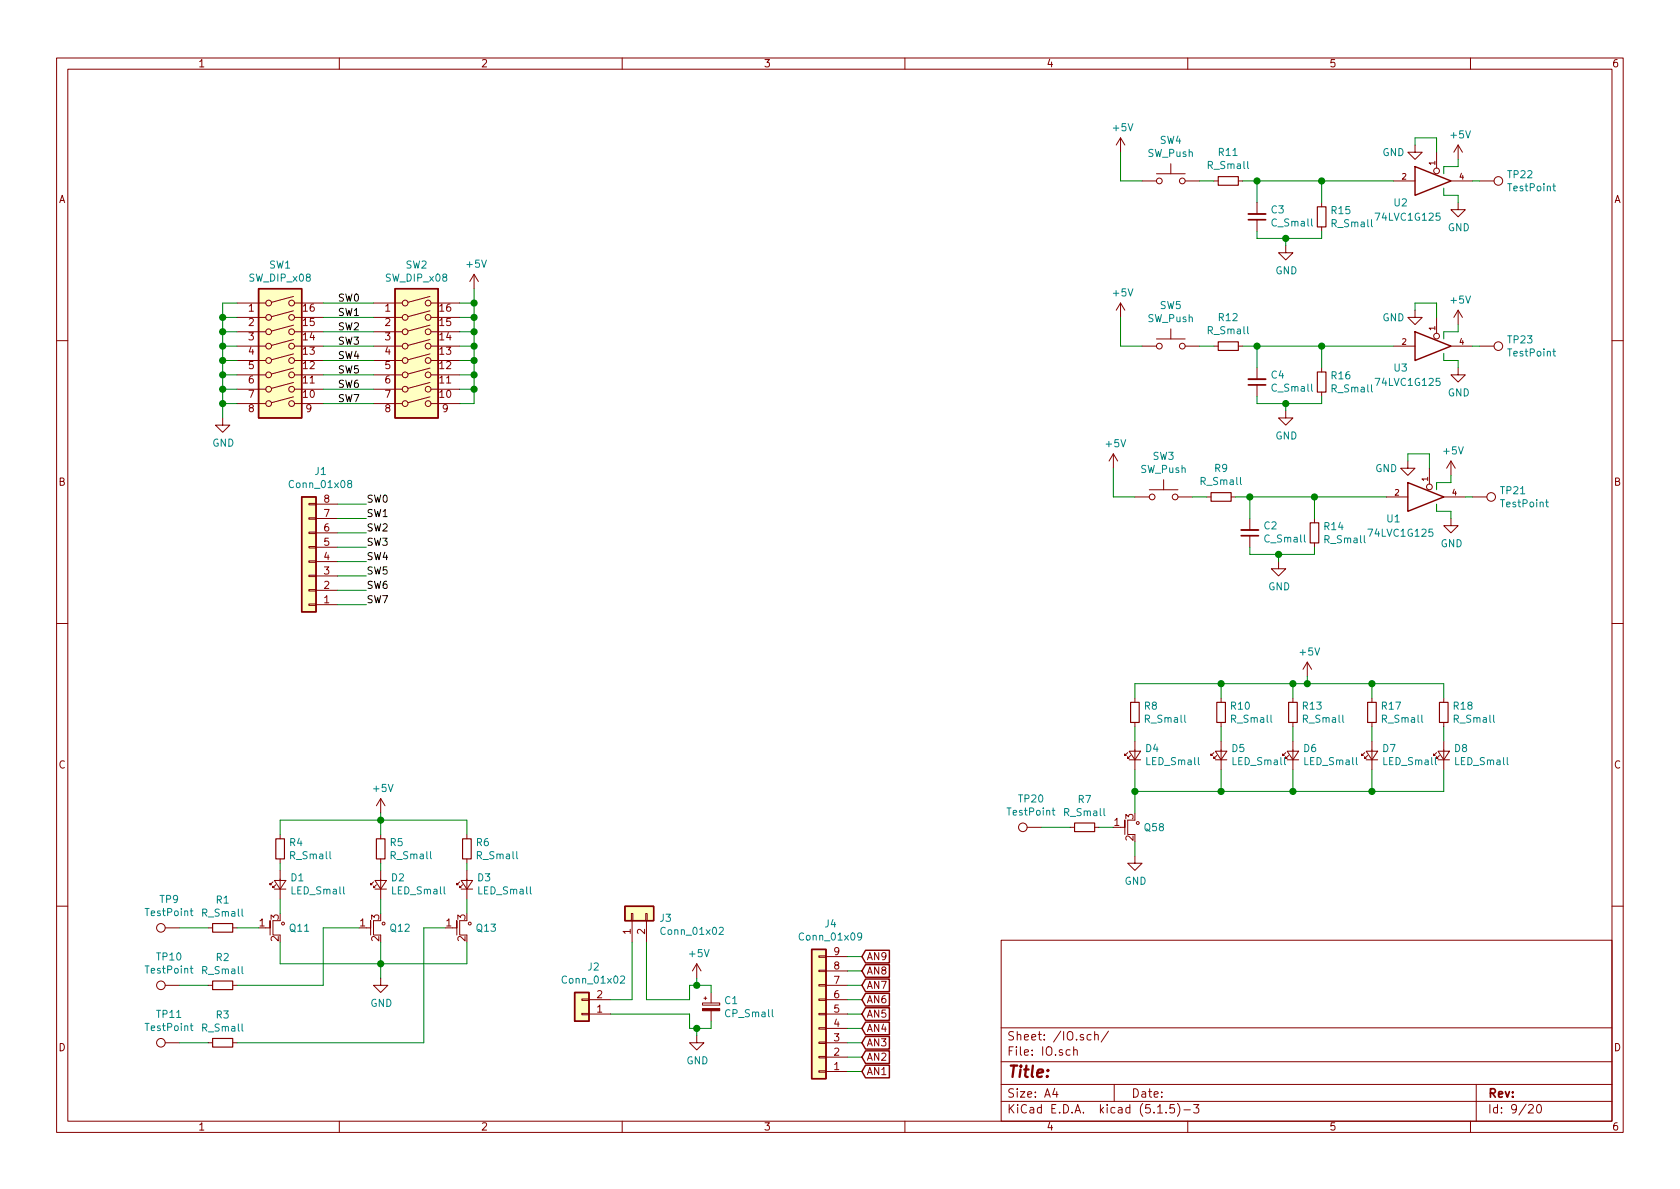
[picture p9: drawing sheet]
EESchema Schematic File Version 4
EELAYER 30 0
EELAYER END
$Descr A4 11693 8268
encoding utf-8
Sheet 9 20
Title ""
Date ""
Rev ""
Comp ""
Comment1 ""
Comment2 ""
Comment3 ""
Comment4 ""
$EndDescr
$Comp
L Connector_Generic:Conn_01x02 J?
U 1 1
P 4050 7050
AR Path="/5EE284B8" Ref="J?"  Part="1" 
AR Path="/5EE11FBA/5EE284B8" Ref="J2"  Part="1" 
F 0 "J2" H 3968 6725 50  0000 C CNN
F 1 "Conn_01x02" H 3968 6816 50  0000 C CNN
F 2 "Connector_PinHeader_2.54mm:PinHeader_1x02_P2.54mm_Vertical" H 4050 7050 50  0001 C CNN
F 3 "~" H 4050 7050 50  0001 C CNN
	1    4050 7050
	-1   0    0    1   
$EndComp
$Comp
L Device:CP_Small C?
U 1 1
P 4950 7000
AR Path="/5EE284BE" Ref="C?"  Part="1" 
AR Path="/5EE11FBA/5EE284BE" Ref="C1"  Part="1" 
F 0 "C1" H 5038 7046 50  0000 L CNN
F 1 "CP_Small" H 5038 6955 50  0000 L CNN
F 2 "Capacitor_SMD:CP_Elec_8x6.5" H 4950 7000 50  0001 C CNN
F 3 "~" H 4950 7000 50  0001 C CNN
	1    4950 7000
	1    0    0    -1  
$EndComp
Wire Wire Line
	4800 6950 4800 6850
Wire Wire Line
	4800 6850 4850 6850
Wire Wire Line
	4950 6850 4950 6900
Wire Wire Line
	4800 7050 4800 7150
Wire Wire Line
	4800 7150 4850 7150
Wire Wire Line
	4950 7150 4950 7100
$Comp
L power:+5V #PWR?
U 1 1
P 4850 6800
AR Path="/5EE284CA" Ref="#PWR?"  Part="1" 
AR Path="/5EE11FBA/5EE284CA" Ref="#PWR0111"  Part="1" 
F 0 "#PWR0111" H 4850 6650 50  0001 C CNN
F 1 "+5V" H 4865 6973 50  0000 C CNN
F 2 "" H 4850 6800 50  0001 C CNN
F 3 "" H 4850 6800 50  0001 C CNN
	1    4850 6800
	1    0    0    -1  
$EndComp
Wire Wire Line
	4850 6800 4850 6850
Connection ~ 4850 6850
Wire Wire Line
	4850 6850 4950 6850
$Comp
L power:GND #PWR?
U 1 1
P 4850 7200
AR Path="/5EE284D3" Ref="#PWR?"  Part="1" 
AR Path="/5EE11FBA/5EE284D3" Ref="#PWR0112"  Part="1" 
F 0 "#PWR0112" H 4850 6950 50  0001 C CNN
F 1 "GND" H 4855 7027 50  0000 C CNN
F 2 "" H 4850 7200 50  0001 C CNN
F 3 "" H 4850 7200 50  0001 C CNN
	1    4850 7200
	1    0    0    -1  
$EndComp
Wire Wire Line
	4850 7200 4850 7150
Connection ~ 4850 7150
Wire Wire Line
	4850 7150 4950 7150
$Comp
L Device:LED_Small D?
U 1 1
P 1950 6150
AR Path="/5EE284E5" Ref="D?"  Part="1" 
AR Path="/5EE11FBA/5EE284E5" Ref="D1"  Part="1" 
F 0 "D1" V 1996 6082 50  0000 R CNN
F 1 "LED_Small" V 1905 6082 50  0000 R CNN
F 2 "LED_SMD:LED_0805_2012Metric" V 1950 6150 50  0001 C CNN
F 3 "~" V 1950 6150 50  0001 C CNN
	1    1950 6150
	0    -1   -1   0   
$EndComp
$Comp
L Device:R_Small R?
U 1 1
P 1950 5900
AR Path="/5EE284EB" Ref="R?"  Part="1" 
AR Path="/5EE11FBA/5EE284EB" Ref="R4"  Part="1" 
F 0 "R4" H 2009 5946 50  0000 L CNN
F 1 "R_Small" H 2009 5855 50  0000 L CNN
F 2 "Resistor_SMD:R_0603_1608Metric" H 1950 5900 50  0001 C CNN
F 3 "~" H 1950 5900 50  0001 C CNN
	1    1950 5900
	1    0    0    -1  
$EndComp
Wire Wire Line
	1950 6000 1950 6050
$Comp
L Device:LED_Small D?
U 1 1
P 2650 6150
AR Path="/5EE284F2" Ref="D?"  Part="1" 
AR Path="/5EE11FBA/5EE284F2" Ref="D2"  Part="1" 
F 0 "D2" V 2696 6082 50  0000 R CNN
F 1 "LED_Small" V 2605 6082 50  0000 R CNN
F 2 "LED_SMD:LED_0805_2012Metric" V 2650 6150 50  0001 C CNN
F 3 "~" V 2650 6150 50  0001 C CNN
	1    2650 6150
	0    -1   -1   0   
$EndComp
$Comp
L Device:R_Small R?
U 1 1
P 2650 5900
AR Path="/5EE284F8" Ref="R?"  Part="1" 
AR Path="/5EE11FBA/5EE284F8" Ref="R5"  Part="1" 
F 0 "R5" H 2709 5946 50  0000 L CNN
F 1 "R_Small" H 2709 5855 50  0000 L CNN
F 2 "Resistor_SMD:R_0603_1608Metric" H 2650 5900 50  0001 C CNN
F 3 "~" H 2650 5900 50  0001 C CNN
	1    2650 5900
	1    0    0    -1  
$EndComp
Wire Wire Line
	2650 6000 2650 6050
$Comp
L Device:LED_Small D?
U 1 1
P 3250 6150
AR Path="/5EE284FF" Ref="D?"  Part="1" 
AR Path="/5EE11FBA/5EE284FF" Ref="D3"  Part="1" 
F 0 "D3" V 3296 6082 50  0000 R CNN
F 1 "LED_Small" V 3205 6082 50  0000 R CNN
F 2 "LED_SMD:LED_0805_2012Metric" V 3250 6150 50  0001 C CNN
F 3 "~" V 3250 6150 50  0001 C CNN
	1    3250 6150
	0    -1   -1   0   
$EndComp
$Comp
L Device:R_Small R?
U 1 1
P 3250 5900
AR Path="/5EE28505" Ref="R?"  Part="1" 
AR Path="/5EE11FBA/5EE28505" Ref="R6"  Part="1" 
F 0 "R6" H 3309 5946 50  0000 L CNN
F 1 "R_Small" H 3309 5855 50  0000 L CNN
F 2 "Resistor_SMD:R_0603_1608Metric" H 3250 5900 50  0001 C CNN
F 3 "~" H 3250 5900 50  0001 C CNN
	1    3250 5900
	1    0    0    -1  
$EndComp
Wire Wire Line
	3250 6000 3250 6050
$Comp
L LogicQ:NM Q?
U 1 1
P 1950 6450
AR Path="/5EE2850C" Ref="Q?"  Part="1" 
AR Path="/5EE11FBA/5EE2850C" Ref="Q11"  Part="1" 
F 0 "Q11" H 2008 6450 50  0000 L CNN
F 1 "NM" H 2050 6350 50  0001 C CNN
F 2 "LogicQ:SOT-23-N" H 1750 6450 50  0001 C CNN
F 3 "" H 1950 6450 50  0001 C CNN
	1    1950 6450
	1    0    0    -1  
$EndComp
Wire Wire Line
	1950 6250 1950 6350
Wire Wire Line
	1950 6550 1950 6700
$Comp
L LogicQ:NM Q?
U 1 1
P 2650 6450
AR Path="/5EE28514" Ref="Q?"  Part="1" 
AR Path="/5EE11FBA/5EE28514" Ref="Q12"  Part="1" 
F 0 "Q12" H 2708 6450 50  0000 L CNN
F 1 "NM" H 2750 6350 50  0001 C CNN
F 2 "LogicQ:SOT-23-N" H 2450 6450 50  0001 C CNN
F 3 "" H 2650 6450 50  0001 C CNN
	1    2650 6450
	1    0    0    -1  
$EndComp
Wire Wire Line
	2650 6350 2650 6250
Wire Wire Line
	2650 6550 2650 6700
$Comp
L LogicQ:NM Q?
U 1 1
P 3250 6450
AR Path="/5EE2851C" Ref="Q?"  Part="1" 
AR Path="/5EE11FBA/5EE2851C" Ref="Q13"  Part="1" 
F 0 "Q13" H 3308 6450 50  0000 L CNN
F 1 "NM" H 3350 6350 50  0001 C CNN
F 2 "LogicQ:SOT-23-N" H 3050 6450 50  0001 C CNN
F 3 "" H 3250 6450 50  0001 C CNN
	1    3250 6450
	1    0    0    -1  
$EndComp
Wire Wire Line
	3250 6350 3250 6250
Wire Wire Line
	3250 6550 3250 6700
Wire Wire Line
	3250 6700 2650 6700
Connection ~ 2650 6700
Wire Wire Line
	2650 6700 1950 6700
Wire Wire Line
	2650 6700 2650 6800
$Comp
L power:GND #PWR?
U 1 1
P 2650 6800
AR Path="/5EE28528" Ref="#PWR?"  Part="1" 
AR Path="/5EE11FBA/5EE28528" Ref="#PWR0117"  Part="1" 
F 0 "#PWR0117" H 2650 6550 50  0001 C CNN
F 1 "GND" H 2655 6627 50  0000 C CNN
F 2 "" H 2650 6800 50  0001 C CNN
F 3 "" H 2650 6800 50  0001 C CNN
	1    2650 6800
	1    0    0    -1  
$EndComp
Wire Wire Line
	1950 5800 1950 5700
Wire Wire Line
	1950 5700 2650 5700
Wire Wire Line
	3250 5700 3250 5800
Wire Wire Line
	2650 5800 2650 5700
Connection ~ 2650 5700
Wire Wire Line
	2650 5700 3250 5700
$Comp
L power:+5V #PWR?
U 1 1
P 2650 5650
AR Path="/5EE28534" Ref="#PWR?"  Part="1" 
AR Path="/5EE11FBA/5EE28534" Ref="#PWR0118"  Part="1" 
F 0 "#PWR0118" H 2650 5500 50  0001 C CNN
F 1 "+5V" H 2665 5823 50  0000 C CNN
F 2 "" H 2650 5650 50  0001 C CNN
F 3 "" H 2650 5650 50  0001 C CNN
	1    2650 5650
	1    0    0    -1  
$EndComp
Wire Wire Line
	2650 5650 2650 5700
$Comp
L Connector:TestPoint TP?
U 1 1
P 1250 6450
AR Path="/5EE2853B" Ref="TP?"  Part="1" 
AR Path="/5EE11FBA/5EE2853B" Ref="TP9"  Part="1" 
F 0 "TP9" V 1445 6522 50  0000 C CNN
F 1 "TestPoint" V 1354 6522 50  0000 C CNN
F 2 "Connector_PinSocket_2.54mm:PinSocket_1x01_P2.54mm_Vertical" H 1450 6450 50  0001 C CNN
F 3 "~" H 1450 6450 50  0001 C CNN
	1    1250 6450
	0    -1   -1   0   
$EndComp
$Comp
L Device:R_Small R?
U 1 1
P 1550 6450
AR Path="/5EE28541" Ref="R?"  Part="1" 
AR Path="/5EE11FBA/5EE28541" Ref="R1"  Part="1" 
F 0 "R1" V 1354 6450 50  0000 C CNN
F 1 "R_Small" V 1445 6450 50  0000 C CNN
F 2 "Resistor_SMD:R_0603_1608Metric" H 1550 6450 50  0001 C CNN
F 3 "~" H 1550 6450 50  0001 C CNN
	1    1550 6450
	0    1    1    0   
$EndComp
Wire Wire Line
	1250 6450 1450 6450
Wire Wire Line
	1650 6450 1800 6450
$Comp
L Device:R_Small R?
U 1 1
P 1550 6850
AR Path="/5EE28549" Ref="R?"  Part="1" 
AR Path="/5EE11FBA/5EE28549" Ref="R2"  Part="1" 
F 0 "R2" V 1354 6850 50  0000 C CNN
F 1 "R_Small" V 1445 6850 50  0000 C CNN
F 2 "Resistor_SMD:R_0603_1608Metric" H 1550 6850 50  0001 C CNN
F 3 "~" H 1550 6850 50  0001 C CNN
	1    1550 6850
	0    1    1    0   
$EndComp
$Comp
L Connector:TestPoint TP?
U 1 1
P 1250 6850
AR Path="/5EE2854F" Ref="TP?"  Part="1" 
AR Path="/5EE11FBA/5EE2854F" Ref="TP10"  Part="1" 
F 0 "TP10" V 1445 6922 50  0000 C CNN
F 1 "TestPoint" V 1354 6922 50  0000 C CNN
F 2 "Connector_PinSocket_2.54mm:PinSocket_1x01_P2.54mm_Vertical" H 1450 6850 50  0001 C CNN
F 3 "~" H 1450 6850 50  0001 C CNN
	1    1250 6850
	0    -1   -1   0   
$EndComp
$Comp
L Connector:TestPoint TP?
U 1 1
P 1250 7250
AR Path="/5EE28555" Ref="TP?"  Part="1" 
AR Path="/5EE11FBA/5EE28555" Ref="TP11"  Part="1" 
F 0 "TP11" V 1445 7322 50  0000 C CNN
F 1 "TestPoint" V 1354 7322 50  0000 C CNN
F 2 "Connector_PinSocket_2.54mm:PinSocket_1x01_P2.54mm_Vertical" H 1450 7250 50  0001 C CNN
F 3 "~" H 1450 7250 50  0001 C CNN
	1    1250 7250
	0    -1   -1   0   
$EndComp
$Comp
L Device:R_Small R?
U 1 1
P 1550 7250
AR Path="/5EE2855B" Ref="R?"  Part="1" 
AR Path="/5EE11FBA/5EE2855B" Ref="R3"  Part="1" 
F 0 "R3" V 1354 7250 50  0000 C CNN
F 1 "R_Small" V 1445 7250 50  0000 C CNN
F 2 "Resistor_SMD:R_0603_1608Metric" H 1550 7250 50  0001 C CNN
F 3 "~" H 1550 7250 50  0001 C CNN
	1    1550 7250
	0    1    1    0   
$EndComp
Wire Wire Line
	1250 7250 1450 7250
Wire Wire Line
	1250 6850 1450 6850
Wire Wire Line
	1650 6850 2250 6850
Wire Wire Line
	2250 6850 2250 6450
Wire Wire Line
	2250 6450 2500 6450
Wire Wire Line
	1650 7250 2950 7250
Wire Wire Line
	2950 7250 2950 6450
Wire Wire Line
	2950 6450 3100 6450
$Comp
L Connector_Generic:Conn_01x09 J?
U 1 1
P 5700 7050
AR Path="/5EE28569" Ref="J?"  Part="1" 
AR Path="/5EE11FBA/5EE28569" Ref="J4"  Part="1" 
F 0 "J4" H 5618 6425 50  0000 C CNN
F 1 "Conn_01x09" H 5618 6516 50  0000 C CNN
F 2 "Connector_PinHeader_2.54mm:PinHeader_1x09_P2.54mm_Vertical" H 5700 7050 50  0001 C CNN
F 3 "~" H 5700 7050 50  0001 C CNN
	1    5700 7050
	-1   0    0    1   
$EndComp
$Comp
L LogicQ:NM Q?
U 1 1
P 7900 5750
AR Path="/5EE28578" Ref="Q?"  Part="1" 
AR Path="/5EE11FBA/5EE28578" Ref="Q58"  Part="1" 
F 0 "Q58" H 7958 5750 50  0000 L CNN
F 1 "NM" H 8000 5650 50  0001 C CNN
F 2 "LogicQ:SOT-23-N" H 7700 5750 50  0001 C CNN
F 3 "" H 7900 5750 50  0001 C CNN
	1    7900 5750
	1    0    0    -1  
$EndComp
$Comp
L Device:R_Small R?
U 1 1
P 7550 5750
AR Path="/5EE2857E" Ref="R?"  Part="1" 
AR Path="/5EE11FBA/5EE2857E" Ref="R7"  Part="1" 
F 0 "R7" V 7354 5750 50  0000 C CNN
F 1 "R_Small" V 7445 5750 50  0000 C CNN
F 2 "Resistor_SMD:R_0603_1608Metric" H 7550 5750 50  0001 C CNN
F 3 "~" H 7550 5750 50  0001 C CNN
	1    7550 5750
	0    1    1    0   
$EndComp
$Comp
L Connector:TestPoint TP?
U 1 1
P 7250 5750
AR Path="/5EE28584" Ref="TP?"  Part="1" 
AR Path="/5EE11FBA/5EE28584" Ref="TP20"  Part="1" 
F 0 "TP20" V 7445 5822 50  0000 C CNN
F 1 "TestPoint" V 7354 5822 50  0000 C CNN
F 2 "Connector_PinSocket_2.54mm:PinSocket_1x01_P2.54mm_Vertical" H 7450 5750 50  0001 C CNN
F 3 "~" H 7450 5750 50  0001 C CNN
	1    7250 5750
	0    -1   -1   0   
$EndComp
$Comp
L Device:LED_Small D?
U 1 1
P 7900 5250
AR Path="/5EE2858A" Ref="D?"  Part="1" 
AR Path="/5EE11FBA/5EE2858A" Ref="D4"  Part="1" 
F 0 "D4" V 7946 5182 50  0000 R CNN
F 1 "LED_Small" V 7855 5182 50  0000 R CNN
F 2 "LED_SMD:LED_0805_2012Metric" V 7900 5250 50  0001 C CNN
F 3 "~" V 7900 5250 50  0001 C CNN
	1    7900 5250
	0    -1   -1   0   
$EndComp
$Comp
L Device:LED_Small D?
U 1 1
P 8500 5250
AR Path="/5EE28590" Ref="D?"  Part="1" 
AR Path="/5EE11FBA/5EE28590" Ref="D5"  Part="1" 
F 0 "D5" V 8546 5182 50  0000 R CNN
F 1 "LED_Small" V 8455 5182 50  0000 R CNN
F 2 "LED_SMD:LED_0805_2012Metric" V 8500 5250 50  0001 C CNN
F 3 "~" V 8500 5250 50  0001 C CNN
	1    8500 5250
	0    -1   -1   0   
$EndComp
$Comp
L Device:LED_Small D?
U 1 1
P 9000 5250
AR Path="/5EE28596" Ref="D?"  Part="1" 
AR Path="/5EE11FBA/5EE28596" Ref="D6"  Part="1" 
F 0 "D6" V 9046 5182 50  0000 R CNN
F 1 "LED_Small" V 8955 5182 50  0000 R CNN
F 2 "LED_SMD:LED_0805_2012Metric" V 9000 5250 50  0001 C CNN
F 3 "~" V 9000 5250 50  0001 C CNN
	1    9000 5250
	0    -1   -1   0   
$EndComp
$Comp
L Device:LED_Small D?
U 1 1
P 9550 5250
AR Path="/5EE2859C" Ref="D?"  Part="1" 
AR Path="/5EE11FBA/5EE2859C" Ref="D7"  Part="1" 
F 0 "D7" V 9596 5182 50  0000 R CNN
F 1 "LED_Small" V 9505 5182 50  0000 R CNN
F 2 "LED_SMD:LED_0805_2012Metric" V 9550 5250 50  0001 C CNN
F 3 "~" V 9550 5250 50  0001 C CNN
	1    9550 5250
	0    -1   -1   0   
$EndComp
$Comp
L Device:LED_Small D?
U 1 1
P 10050 5250
AR Path="/5EE285A2" Ref="D?"  Part="1" 
AR Path="/5EE11FBA/5EE285A2" Ref="D8"  Part="1" 
F 0 "D8" V 10096 5182 50  0000 R CNN
F 1 "LED_Small" V 10005 5182 50  0000 R CNN
F 2 "LED_SMD:LED_0805_2012Metric" V 10050 5250 50  0001 C CNN
F 3 "~" V 10050 5250 50  0001 C CNN
	1    10050 5250
	0    -1   -1   0   
$EndComp
Wire Wire Line
	7900 5850 7900 5950
Wire Wire Line
	7900 5350 7900 5500
Wire Wire Line
	8500 5350 8500 5500
Wire Wire Line
	8500 5500 7900 5500
Connection ~ 7900 5500
Wire Wire Line
	7900 5500 7900 5650
Wire Wire Line
	8500 5500 9000 5500
Wire Wire Line
	9000 5500 9000 5350
Connection ~ 8500 5500
Wire Wire Line
	9000 5500 9550 5500
Wire Wire Line
	9550 5500 9550 5350
Connection ~ 9000 5500
Wire Wire Line
	9550 5500 10050 5500
Wire Wire Line
	10050 5500 10050 5350
Connection ~ 9550 5500
Wire Wire Line
	7750 5750 7650 5750
Wire Wire Line
	7450 5750 7250 5750
$Comp
L power:GND #PWR?
U 1 1
P 7900 5950
AR Path="/5EE285B9" Ref="#PWR?"  Part="1" 
AR Path="/5EE11FBA/5EE285B9" Ref="#PWR0123"  Part="1" 
F 0 "#PWR0123" H 7900 5700 50  0001 C CNN
F 1 "GND" H 7905 5777 50  0000 C CNN
F 2 "" H 7900 5950 50  0001 C CNN
F 3 "" H 7900 5950 50  0001 C CNN
	1    7900 5950
	1    0    0    -1  
$EndComp
$Comp
L Device:R_Small R?
U 1 1
P 7900 4950
AR Path="/5EE285BF" Ref="R?"  Part="1" 
AR Path="/5EE11FBA/5EE285BF" Ref="R8"  Part="1" 
F 0 "R8" H 7959 4996 50  0000 L CNN
F 1 "R_Small" H 7959 4905 50  0000 L CNN
F 2 "Resistor_SMD:R_0603_1608Metric" H 7900 4950 50  0001 C CNN
F 3 "~" H 7900 4950 50  0001 C CNN
	1    7900 4950
	1    0    0    -1  
$EndComp
$Comp
L Device:R_Small R?
U 1 1
P 8500 4950
AR Path="/5EE285C5" Ref="R?"  Part="1" 
AR Path="/5EE11FBA/5EE285C5" Ref="R10"  Part="1" 
F 0 "R10" H 8559 4996 50  0000 L CNN
F 1 "R_Small" H 8559 4905 50  0000 L CNN
F 2 "Resistor_SMD:R_0603_1608Metric" H 8500 4950 50  0001 C CNN
F 3 "~" H 8500 4950 50  0001 C CNN
	1    8500 4950
	1    0    0    -1  
$EndComp
$Comp
L Device:R_Small R?
U 1 1
P 9000 4950
AR Path="/5EE285CB" Ref="R?"  Part="1" 
AR Path="/5EE11FBA/5EE285CB" Ref="R13"  Part="1" 
F 0 "R13" H 9059 4996 50  0000 L CNN
F 1 "R_Small" H 9059 4905 50  0000 L CNN
F 2 "Resistor_SMD:R_0603_1608Metric" H 9000 4950 50  0001 C CNN
F 3 "~" H 9000 4950 50  0001 C CNN
	1    9000 4950
	1    0    0    -1  
$EndComp
$Comp
L Device:R_Small R?
U 1 1
P 9550 4950
AR Path="/5EE285D1" Ref="R?"  Part="1" 
AR Path="/5EE11FBA/5EE285D1" Ref="R17"  Part="1" 
F 0 "R17" H 9609 4996 50  0000 L CNN
F 1 "R_Small" H 9609 4905 50  0000 L CNN
F 2 "Resistor_SMD:R_0603_1608Metric" H 9550 4950 50  0001 C CNN
F 3 "~" H 9550 4950 50  0001 C CNN
	1    9550 4950
	1    0    0    -1  
$EndComp
$Comp
L Device:R_Small R?
U 1 1
P 10050 4950
AR Path="/5EE285D7" Ref="R?"  Part="1" 
AR Path="/5EE11FBA/5EE285D7" Ref="R18"  Part="1" 
F 0 "R18" H 10109 4996 50  0000 L CNN
F 1 "R_Small" H 10109 4905 50  0000 L CNN
F 2 "Resistor_SMD:R_0603_1608Metric" H 10050 4950 50  0001 C CNN
F 3 "~" H 10050 4950 50  0001 C CNN
	1    10050 4950
	1    0    0    -1  
$EndComp
Wire Wire Line
	10050 5050 10050 5150
Wire Wire Line
	9550 5050 9550 5150
Wire Wire Line
	9000 5050 9000 5150
Wire Wire Line
	8500 5050 8500 5150
Wire Wire Line
	7900 5050 7900 5150
Wire Wire Line
	7900 4850 7900 4750
Wire Wire Line
	10050 4750 10050 4850
Wire Wire Line
	9550 4850 9550 4750
Connection ~ 9550 4750
Wire Wire Line
	9550 4750 10050 4750
Wire Wire Line
	9000 4750 9000 4850
Connection ~ 9000 4750
Wire Wire Line
	9000 4750 9100 4750
Wire Wire Line
	8500 4850 8500 4750
Wire Wire Line
	7900 4750 8500 4750
Connection ~ 8500 4750
Wire Wire Line
	8500 4750 9000 4750
$Comp
L power:+5V #PWR?
U 1 1
P 9100 4700
AR Path="/5EE285EE" Ref="#PWR?"  Part="1" 
AR Path="/5EE11FBA/5EE285EE" Ref="#PWR0124"  Part="1" 
F 0 "#PWR0124" H 9100 4550 50  0001 C CNN
F 1 "+5V" H 9115 4873 50  0000 C CNN
F 2 "" H 9100 4700 50  0001 C CNN
F 3 "" H 9100 4700 50  0001 C CNN
	1    9100 4700
	1    0    0    -1  
$EndComp
Wire Wire Line
	9100 4700 9100 4750
Connection ~ 9100 4750
Wire Wire Line
	9100 4750 9550 4750
$Comp
L Connector_Generic:Conn_01x02 J?
U 1 1
P 4400 6350
AR Path="/5EE285F7" Ref="J?"  Part="1" 
AR Path="/5EE11FBA/5EE285F7" Ref="J3"  Part="1" 
F 0 "J3" V 4364 6162 50  0000 R CNN
F 1 "Conn_01x02" V 4273 6162 50  0000 R CNN
F 2 "Connector_PinHeader_2.54mm:PinHeader_1x02_P2.54mm_Vertical" H 4400 6350 50  0001 C CNN
F 3 "~" H 4400 6350 50  0001 C CNN
	1    4400 6350
	0    -1   -1   0   
$EndComp
Wire Wire Line
	4500 6550 4500 6950
Wire Wire Line
	4500 6950 4800 6950
Wire Wire Line
	4250 7050 4800 7050
Wire Wire Line
	4250 6950 4400 6950
Wire Wire Line
	4400 6950 4400 6550
Wire Wire Line
	10050 2350 10050 2300
Wire Wire Line
	10050 2300 10150 2300
Wire Wire Line
	10150 2300 10150 2250
$Comp
L power:+5V #PWR?
U 1 1
P 10150 2250
AR Path="/5EE78A17" Ref="#PWR?"  Part="1" 
AR Path="/5EE11FBA/5EE78A17" Ref="#PWR0130"  Part="1" 
F 0 "#PWR0130" H 10150 2100 50  0001 C CNN
F 1 "+5V" H 10165 2423 50  0000 C CNN
F 2 "" H 10150 2250 50  0001 C CNN
F 3 "" H 10150 2250 50  0001 C CNN
	1    10150 2250
	1    0    0    -1  
$EndComp
Wire Wire Line
	10050 2450 10050 2500
Wire Wire Line
	10050 2500 10150 2500
Wire Wire Line
	10150 2500 10150 2550
$Comp
L power:GND #PWR?
U 1 1
P 10150 2550
AR Path="/5EE78A20" Ref="#PWR?"  Part="1" 
AR Path="/5EE11FBA/5EE78A20" Ref="#PWR0131"  Part="1" 
F 0 "#PWR0131" H 10150 2300 50  0001 C CNN
F 1 "GND" H 10155 2377 50  0000 C CNN
F 2 "" H 10150 2550 50  0001 C CNN
F 3 "" H 10150 2550 50  0001 C CNN
	1    10150 2550
	1    0    0    -1  
$EndComp
$Comp
L 74xGxx:74LVC1G125 U?
U 1 1
P 10000 2400
AR Path="/5EE78A26" Ref="U?"  Part="1" 
AR Path="/5EE11FBA/5EE78A26" Ref="U3"  Part="1" 
F 0 "U3" H 9750 2250 50  0000 C CNN
F 1 "74LVC1G125" H 9800 2150 50  0000 C CNN
F 2 "Package_SO:TSOP-5_1.65x3.05mm_P0.95mm" H 10000 2400 50  0001 C CNN
F 3 "http://www.ti.com/lit/sg/scyt129e/scyt129e.pdf" H 10000 2400 50  0001 C CNN
	1    10000 2400
	1    0    0    -1  
$EndComp
Wire Wire Line
	10000 2200 10000 2100
Wire Wire Line
	10000 2100 9850 2100
Wire Wire Line
	9850 2100 9850 2150
$Comp
L power:GND #PWR?
U 1 1
P 9850 2150
AR Path="/5EE78A2F" Ref="#PWR?"  Part="1" 
AR Path="/5EE11FBA/5EE78A2F" Ref="#PWR0132"  Part="1" 
F 0 "#PWR0132" H 9850 1900 50  0001 C CNN
F 1 "GND" H 9700 2100 50  0000 C CNN
F 2 "" H 9850 2150 50  0001 C CNN
F 3 "" H 9850 2150 50  0001 C CNN
	1    9850 2150
	1    0    0    -1  
$EndComp
$Comp
L Switch:SW_Push SW?
U 1 1
P 8150 2400
AR Path="/5EE78A35" Ref="SW?"  Part="1" 
AR Path="/5EE11FBA/5EE78A35" Ref="SW5"  Part="1" 
F 0 "SW5" H 8150 2685 50  0000 C CNN
F 1 "SW_Push" H 8150 2594 50  0000 C CNN
F 2 "Button_Switch_THT:SW_PUSH_6mm" H 8150 2600 50  0001 C CNN
F 3 "~" H 8150 2600 50  0001 C CNN
	1    8150 2400
	1    0    0    -1  
$EndComp
$Comp
L power:+5V #PWR?
U 1 1
P 7800 2200
AR Path="/5EE78A3B" Ref="#PWR?"  Part="1" 
AR Path="/5EE11FBA/5EE78A3B" Ref="#PWR0133"  Part="1" 
F 0 "#PWR0133" H 7800 2050 50  0001 C CNN
F 1 "+5V" H 7815 2373 50  0000 C CNN
F 2 "" H 7800 2200 50  0001 C CNN
F 3 "" H 7800 2200 50  0001 C CNN
	1    7800 2200
	1    0    0    -1  
$EndComp
Wire Wire Line
	7800 2200 7800 2400
Wire Wire Line
	7800 2400 7950 2400
$Comp
L Device:R_Small R?
U 1 1
P 8550 2400
AR Path="/5EE78A43" Ref="R?"  Part="1" 
AR Path="/5EE11FBA/5EE78A43" Ref="R12"  Part="1" 
F 0 "R12" V 8746 2400 50  0000 C CNN
F 1 "R_Small" V 8655 2400 50  0000 C CNN
F 2 "Resistor_SMD:R_0603_1608Metric" H 8550 2400 50  0001 C CNN
F 3 "~" H 8550 2400 50  0001 C CNN
	1    8550 2400
	0    -1   -1   0   
$EndComp
Wire Wire Line
	8450 2400 8350 2400
Wire Wire Line
	8650 2400 8750 2400
Wire Wire Line
	8750 2400 8750 2550
$Comp
L Device:C_Small C?
U 1 1
P 8750 2650
AR Path="/5EE78A4C" Ref="C?"  Part="1" 
AR Path="/5EE11FBA/5EE78A4C" Ref="C4"  Part="1" 
F 0 "C4" H 8658 2604 50  0000 R CNN
F 1 "C_Small" H 8658 2695 50  0000 R CNN
F 2 "Capacitor_SMD:C_0603_1608Metric" H 8750 2650 50  0001 C CNN
F 3 "~" H 8750 2650 50  0001 C CNN
	1    8750 2650
	-1   0    0    1   
$EndComp
$Comp
L Device:R_Small R?
U 1 1
P 9200 2650
AR Path="/5EE78A52" Ref="R?"  Part="1" 
AR Path="/5EE11FBA/5EE78A52" Ref="R16"  Part="1" 
F 0 "R16" H 9259 2696 50  0000 L CNN
F 1 "R_Small" H 9259 2605 50  0000 L CNN
F 2 "Resistor_SMD:R_0603_1608Metric" H 9200 2650 50  0001 C CNN
F 3 "~" H 9200 2650 50  0001 C CNN
	1    9200 2650
	1    0    0    -1  
$EndComp
Wire Wire Line
	9200 2550 9200 2400
Wire Wire Line
	9200 2400 8750 2400
Connection ~ 8750 2400
Wire Wire Line
	8750 2750 8750 2800
Wire Wire Line
	8750 2800 8950 2800
Wire Wire Line
	9200 2800 9200 2750
$Comp
L power:GND #PWR?
U 1 1
P 8950 2850
AR Path="/5EE78A5E" Ref="#PWR?"  Part="1" 
AR Path="/5EE11FBA/5EE78A5E" Ref="#PWR0134"  Part="1" 
F 0 "#PWR0134" H 8950 2600 50  0001 C CNN
F 1 "GND" H 8955 2677 50  0000 C CNN
F 2 "" H 8950 2850 50  0001 C CNN
F 3 "" H 8950 2850 50  0001 C CNN
	1    8950 2850
	1    0    0    -1  
$EndComp
Wire Wire Line
	8950 2850 8950 2800
Connection ~ 8950 2800
Wire Wire Line
	8950 2800 9200 2800
Wire Wire Line
	9700 2400 9200 2400
Connection ~ 9200 2400
$Comp
L Connector:TestPoint TP?
U 1 1
P 10300 2400
AR Path="/5EE78A69" Ref="TP?"  Part="1" 
AR Path="/5EE11FBA/5EE78A69" Ref="TP23"  Part="1" 
F 0 "TP23" V 10254 2588 50  0000 L CNN
F 1 "TestPoint" V 10345 2588 50  0000 L CNN
F 2 "Connector_PinSocket_2.54mm:PinSocket_1x01_P2.54mm_Vertical" H 10500 2400 50  0001 C CNN
F 3 "~" H 10500 2400 50  0001 C CNN
	1    10300 2400
	0    1    1    0   
$EndComp
Wire Wire Line
	10300 2400 10250 2400
Wire Wire Line
	10000 3400 10000 3350
Wire Wire Line
	10000 3350 10100 3350
Wire Wire Line
	10100 3350 10100 3300
$Comp
L power:+5V #PWR?
U 1 1
P 10100 3300
AR Path="/5EE7F139" Ref="#PWR?"  Part="1" 
AR Path="/5EE11FBA/5EE7F139" Ref="#PWR0135"  Part="1" 
F 0 "#PWR0135" H 10100 3150 50  0001 C CNN
F 1 "+5V" H 10115 3473 50  0000 C CNN
F 2 "" H 10100 3300 50  0001 C CNN
F 3 "" H 10100 3300 50  0001 C CNN
	1    10100 3300
	1    0    0    -1  
$EndComp
Wire Wire Line
	10000 3500 10000 3550
Wire Wire Line
	10000 3550 10100 3550
Wire Wire Line
	10100 3550 10100 3600
$Comp
L power:GND #PWR?
U 1 1
P 10100 3600
AR Path="/5EE7F142" Ref="#PWR?"  Part="1" 
AR Path="/5EE11FBA/5EE7F142" Ref="#PWR0136"  Part="1" 
F 0 "#PWR0136" H 10100 3350 50  0001 C CNN
F 1 "GND" H 10105 3427 50  0000 C CNN
F 2 "" H 10100 3600 50  0001 C CNN
F 3 "" H 10100 3600 50  0001 C CNN
	1    10100 3600
	1    0    0    -1  
$EndComp
$Comp
L 74xGxx:74LVC1G125 U?
U 1 1
P 9950 3450
AR Path="/5EE7F148" Ref="U?"  Part="1" 
AR Path="/5EE11FBA/5EE7F148" Ref="U1"  Part="1" 
F 0 "U1" H 9700 3300 50  0000 C CNN
F 1 "74LVC1G125" H 9750 3200 50  0000 C CNN
F 2 "Package_SO:TSOP-5_1.65x3.05mm_P0.95mm" H 9950 3450 50  0001 C CNN
F 3 "http://www.ti.com/lit/sg/scyt129e/scyt129e.pdf" H 9950 3450 50  0001 C CNN
	1    9950 3450
	1    0    0    -1  
$EndComp
Wire Wire Line
	9950 3250 9950 3150
Wire Wire Line
	9950 3150 9800 3150
Wire Wire Line
	9800 3150 9800 3200
$Comp
L power:GND #PWR?
U 1 1
P 9800 3200
AR Path="/5EE7F151" Ref="#PWR?"  Part="1" 
AR Path="/5EE11FBA/5EE7F151" Ref="#PWR0137"  Part="1" 
F 0 "#PWR0137" H 9800 2950 50  0001 C CNN
F 1 "GND" H 9650 3150 50  0000 C CNN
F 2 "" H 9800 3200 50  0001 C CNN
F 3 "" H 9800 3200 50  0001 C CNN
	1    9800 3200
	1    0    0    -1  
$EndComp
$Comp
L Switch:SW_Push SW?
U 1 1
P 8100 3450
AR Path="/5EE7F157" Ref="SW?"  Part="1" 
AR Path="/5EE11FBA/5EE7F157" Ref="SW3"  Part="1" 
F 0 "SW3" H 8100 3735 50  0000 C CNN
F 1 "SW_Push" H 8100 3644 50  0000 C CNN
F 2 "Button_Switch_THT:SW_PUSH_6mm" H 8100 3650 50  0001 C CNN
F 3 "~" H 8100 3650 50  0001 C CNN
	1    8100 3450
	1    0    0    -1  
$EndComp
$Comp
L power:+5V #PWR?
U 1 1
P 7750 3250
AR Path="/5EE7F15D" Ref="#PWR?"  Part="1" 
AR Path="/5EE11FBA/5EE7F15D" Ref="#PWR0138"  Part="1" 
F 0 "#PWR0138" H 7750 3100 50  0001 C CNN
F 1 "+5V" H 7765 3423 50  0000 C CNN
F 2 "" H 7750 3250 50  0001 C CNN
F 3 "" H 7750 3250 50  0001 C CNN
	1    7750 3250
	1    0    0    -1  
$EndComp
Wire Wire Line
	7750 3250 7750 3450
Wire Wire Line
	7750 3450 7900 3450
$Comp
L Device:R_Small R?
U 1 1
P 8500 3450
AR Path="/5EE7F165" Ref="R?"  Part="1" 
AR Path="/5EE11FBA/5EE7F165" Ref="R9"  Part="1" 
F 0 "R9" V 8696 3450 50  0000 C CNN
F 1 "R_Small" V 8605 3450 50  0000 C CNN
F 2 "Resistor_SMD:R_0603_1608Metric" H 8500 3450 50  0001 C CNN
F 3 "~" H 8500 3450 50  0001 C CNN
	1    8500 3450
	0    -1   -1   0   
$EndComp
Wire Wire Line
	8400 3450 8300 3450
Wire Wire Line
	8600 3450 8700 3450
Wire Wire Line
	8700 3450 8700 3600
$Comp
L Device:C_Small C?
U 1 1
P 8700 3700
AR Path="/5EE7F16E" Ref="C?"  Part="1" 
AR Path="/5EE11FBA/5EE7F16E" Ref="C2"  Part="1" 
F 0 "C2" H 8608 3654 50  0000 R CNN
F 1 "C_Small" H 8608 3745 50  0000 R CNN
F 2 "Capacitor_SMD:C_0603_1608Metric" H 8700 3700 50  0001 C CNN
F 3 "~" H 8700 3700 50  0001 C CNN
	1    8700 3700
	-1   0    0    1   
$EndComp
$Comp
L Device:R_Small R?
U 1 1
P 9150 3700
AR Path="/5EE7F174" Ref="R?"  Part="1" 
AR Path="/5EE11FBA/5EE7F174" Ref="R14"  Part="1" 
F 0 "R14" H 9209 3746 50  0000 L CNN
F 1 "R_Small" H 9209 3655 50  0000 L CNN
F 2 "Resistor_SMD:R_0603_1608Metric" H 9150 3700 50  0001 C CNN
F 3 "~" H 9150 3700 50  0001 C CNN
	1    9150 3700
	1    0    0    -1  
$EndComp
Wire Wire Line
	9150 3600 9150 3450
Wire Wire Line
	9150 3450 8700 3450
Connection ~ 8700 3450
Wire Wire Line
	8700 3800 8700 3850
Wire Wire Line
	8700 3850 8900 3850
Wire Wire Line
	9150 3850 9150 3800
$Comp
L power:GND #PWR?
U 1 1
P 8900 3900
AR Path="/5EE7F180" Ref="#PWR?"  Part="1" 
AR Path="/5EE11FBA/5EE7F180" Ref="#PWR0139"  Part="1" 
F 0 "#PWR0139" H 8900 3650 50  0001 C CNN
F 1 "GND" H 8905 3727 50  0000 C CNN
F 2 "" H 8900 3900 50  0001 C CNN
F 3 "" H 8900 3900 50  0001 C CNN
	1    8900 3900
	1    0    0    -1  
$EndComp
Wire Wire Line
	8900 3900 8900 3850
Connection ~ 8900 3850
Wire Wire Line
	8900 3850 9150 3850
Wire Wire Line
	9650 3450 9150 3450
Connection ~ 9150 3450
$Comp
L Connector:TestPoint TP?
U 1 1
P 10250 3450
AR Path="/5EE7F18B" Ref="TP?"  Part="1" 
AR Path="/5EE11FBA/5EE7F18B" Ref="TP21"  Part="1" 
F 0 "TP21" V 10204 3638 50  0000 L CNN
F 1 "TestPoint" V 10295 3638 50  0000 L CNN
F 2 "Connector_PinSocket_2.54mm:PinSocket_1x01_P2.54mm_Vertical" H 10450 3450 50  0001 C CNN
F 3 "~" H 10450 3450 50  0001 C CNN
	1    10250 3450
	0    1    1    0   
$EndComp
Wire Wire Line
	10250 3450 10200 3450
$Comp
L Switch:SW_DIP_x08 SW1
U 1 1
P 1950 2500
F 0 "SW1" H 1950 3167 50  0000 C CNN
F 1 "SW_DIP_x08" H 1950 3076 50  0000 C CNN
F 2 "Package_DIP:DIP-16_W7.62mm" H 1950 2500 50  0001 C CNN
F 3 "~" H 1950 2500 50  0001 C CNN
	1    1950 2500
	1    0    0    -1  
$EndComp
$Comp
L Switch:SW_DIP_x08 SW2
U 1 1
P 2900 2500
F 0 "SW2" H 2900 3167 50  0000 C CNN
F 1 "SW_DIP_x08" H 2900 3076 50  0000 C CNN
F 2 "Package_DIP:DIP-16_W7.62mm" H 2900 2500 50  0001 C CNN
F 3 "~" H 2900 2500 50  0001 C CNN
	1    2900 2500
	1    0    0    -1  
$EndComp
Wire Wire Line
	2600 2100 2250 2100
Wire Wire Line
	2250 2200 2600 2200
Wire Wire Line
	2600 2300 2250 2300
Wire Wire Line
	2250 2400 2600 2400
Wire Wire Line
	2250 2500 2600 2500
Wire Wire Line
	2250 2600 2600 2600
Wire Wire Line
	2600 2700 2250 2700
Wire Wire Line
	2250 2800 2600 2800
Wire Wire Line
	3200 2100 3300 2100
Wire Wire Line
	3300 2100 3300 2200
Wire Wire Line
	3300 2800 3200 2800
Wire Wire Line
	3200 2200 3300 2200
Connection ~ 3300 2200
Wire Wire Line
	3300 2200 3300 2300
Wire Wire Line
	3200 2300 3300 2300
Connection ~ 3300 2300
Wire Wire Line
	3300 2300 3300 2400
Wire Wire Line
	3200 2400 3300 2400
Connection ~ 3300 2400
Wire Wire Line
	3300 2400 3300 2500
Wire Wire Line
	3200 2500 3300 2500
Connection ~ 3300 2500
Wire Wire Line
	3300 2500 3300 2600
Wire Wire Line
	3200 2600 3300 2600
Connection ~ 3300 2600
Wire Wire Line
	3300 2600 3300 2700
Wire Wire Line
	3200 2700 3300 2700
Connection ~ 3300 2700
Wire Wire Line
	3300 2700 3300 2800
Wire Wire Line
	1650 2100 1550 2100
Wire Wire Line
	1550 2100 1550 2200
Wire Wire Line
	1550 2800 1650 2800
Wire Wire Line
	1650 2200 1550 2200
Connection ~ 1550 2200
Wire Wire Line
	1550 2200 1550 2300
Wire Wire Line
	1650 2300 1550 2300
Connection ~ 1550 2300
Wire Wire Line
	1550 2300 1550 2400
Wire Wire Line
	1650 2400 1550 2400
Connection ~ 1550 2400
Wire Wire Line
	1550 2400 1550 2500
Wire Wire Line
	1650 2500 1550 2500
Connection ~ 1550 2500
Wire Wire Line
	1550 2500 1550 2600
Wire Wire Line
	1650 2600 1550 2600
Connection ~ 1550 2600
Wire Wire Line
	1550 2600 1550 2700
Wire Wire Line
	1650 2700 1550 2700
Connection ~ 1550 2700
Wire Wire Line
	1550 2700 1550 2800
$Comp
L power:GND #PWR0140
U 1 1
P 1550 2900
F 0 "#PWR0140" H 1550 2650 50  0001 C CNN
F 1 "GND" H 1555 2727 50  0000 C CNN
F 2 "" H 1550 2900 50  0001 C CNN
F 3 "" H 1550 2900 50  0001 C CNN
	1    1550 2900
	1    0    0    -1  
$EndComp
Wire Wire Line
	1550 2900 1550 2800
Connection ~ 1550 2800
$Comp
L power:+5V #PWR0141
U 1 1
P 3300 2000
F 0 "#PWR0141" H 3300 1850 50  0001 C CNN
F 1 "+5V" H 3315 2173 50  0000 C CNN
F 2 "" H 3300 2000 50  0001 C CNN
F 3 "" H 3300 2000 50  0001 C CNN
	1    3300 2000
	1    0    0    -1  
$EndComp
Wire Wire Line
	3300 2000 3300 2100
Connection ~ 3300 2100
Text Label 2350 2100 0    50   ~ 0
SW0
Text Label 2350 2200 0    50   ~ 0
SW1
Text Label 2350 2300 0    50   ~ 0
SW2
Text Label 2350 2400 0    50   ~ 0
SW3
Text Label 2350 2500 0    50   ~ 0
SW4
Text Label 2350 2600 0    50   ~ 0
SW5
Text Label 2350 2700 0    50   ~ 0
SW6
Text Label 2350 2800 0    50   ~ 0
SW7
Text Label 2550 3500 0    50   ~ 0
SW0
Text Label 2550 3600 0    50   ~ 0
SW1
Text Label 2550 3700 0    50   ~ 0
SW2
Text Label 2550 3800 0    50   ~ 0
SW3
Text Label 2550 3900 0    50   ~ 0
SW4
Text Label 2550 4000 0    50   ~ 0
SW5
Text Label 2550 4100 0    50   ~ 0
SW6
Text Label 2550 4200 0    50   ~ 0
SW7
$Comp
L Connector_Generic:Conn_01x08 J1
U 1 1
P 2150 3900
F 0 "J1" H 2068 3275 50  0000 C CNN
F 1 "Conn_01x08" H 2068 3366 50  0000 C CNN
F 2 "Connector_PinHeader_2.54mm:PinHeader_1x08_P2.54mm_Vertical" H 2150 3900 50  0001 C CNN
F 3 "~" H 2150 3900 50  0001 C CNN
	1    2150 3900
	-1   0    0    1   
$EndComp
Wire Wire Line
	2350 3500 2550 3500
Wire Wire Line
	2350 3600 2550 3600
Wire Wire Line
	2350 3700 2550 3700
Wire Wire Line
	2350 3800 2550 3800
Wire Wire Line
	2350 3900 2550 3900
Wire Wire Line
	2350 4000 2550 4000
Wire Wire Line
	2350 4100 2550 4100
Wire Wire Line
	2350 4200 2550 4200
Text GLabel 6000 7450 2    50   Input ~ 0
AN1
Text GLabel 6000 7350 2    50   Input ~ 0
AN2
Text GLabel 6000 7250 2    50   Input ~ 0
AN3
Text GLabel 6000 7150 2    50   Input ~ 0
AN4
Text GLabel 6000 7050 2    50   Input ~ 0
AN5
Text GLabel 6000 6950 2    50   Input ~ 0
AN6
Text GLabel 6000 6850 2    50   Input ~ 0
AN7
Text GLabel 6000 6750 2    50   Input ~ 0
AN8
Text GLabel 6000 6650 2    50   Input ~ 0
AN9
Wire Wire Line
	6000 6650 5900 6650
Wire Wire Line
	6000 6750 5900 6750
Wire Wire Line
	6000 6850 5900 6850
Wire Wire Line
	6000 6950 5900 6950
Wire Wire Line
	6000 7050 5900 7050
Wire Wire Line
	6000 7150 5900 7150
Wire Wire Line
	6000 7250 5900 7250
Wire Wire Line
	6000 7350 5900 7350
Wire Wire Line
	6000 7450 5900 7450
Wire Wire Line
	10300 1250 10250 1250
$Comp
L Connector:TestPoint TP?
U 1 1
P 10300 1250
AR Path="/5EE73F58" Ref="TP?"  Part="1" 
AR Path="/5EE11FBA/5EE73F58" Ref="TP22"  Part="1" 
F 0 "TP22" V 10254 1438 50  0000 L CNN
F 1 "TestPoint" V 10345 1438 50  0000 L CNN
F 2 "Connector_PinSocket_2.54mm:PinSocket_1x01_P2.54mm_Vertical" H 10500 1250 50  0001 C CNN
F 3 "~" H 10500 1250 50  0001 C CNN
	1    10300 1250
	0    1    1    0   
$EndComp
Connection ~ 9200 1250
Wire Wire Line
	9700 1250 9200 1250
Wire Wire Line
	8950 1650 9200 1650
Connection ~ 8950 1650
Wire Wire Line
	8950 1700 8950 1650
$Comp
L power:GND #PWR?
U 1 1
P 8950 1700
AR Path="/5EE73F4D" Ref="#PWR?"  Part="1" 
AR Path="/5EE11FBA/5EE73F4D" Ref="#PWR0129"  Part="1" 
F 0 "#PWR0129" H 8950 1450 50  0001 C CNN
F 1 "GND" H 8955 1527 50  0000 C CNN
F 2 "" H 8950 1700 50  0001 C CNN
F 3 "" H 8950 1700 50  0001 C CNN
	1    8950 1700
	1    0    0    -1  
$EndComp
Wire Wire Line
	9200 1650 9200 1600
Wire Wire Line
	8750 1650 8950 1650
Wire Wire Line
	8750 1600 8750 1650
Connection ~ 8750 1250
Wire Wire Line
	9200 1250 8750 1250
Wire Wire Line
	9200 1400 9200 1250
$Comp
L Device:R_Small R?
U 1 1
P 9200 1500
AR Path="/5EE73F41" Ref="R?"  Part="1" 
AR Path="/5EE11FBA/5EE73F41" Ref="R15"  Part="1" 
F 0 "R15" H 9259 1546 50  0000 L CNN
F 1 "R_Small" H 9259 1455 50  0000 L CNN
F 2 "Resistor_SMD:R_0603_1608Metric" H 9200 1500 50  0001 C CNN
F 3 "~" H 9200 1500 50  0001 C CNN
	1    9200 1500
	1    0    0    -1  
$EndComp
$Comp
L Device:C_Small C?
U 1 1
P 8750 1500
AR Path="/5EE73F3B" Ref="C?"  Part="1" 
AR Path="/5EE11FBA/5EE73F3B" Ref="C3"  Part="1" 
F 0 "C3" H 8658 1454 50  0000 R CNN
F 1 "C_Small" H 8658 1545 50  0000 R CNN
F 2 "Capacitor_SMD:C_0603_1608Metric" H 8750 1500 50  0001 C CNN
F 3 "~" H 8750 1500 50  0001 C CNN
	1    8750 1500
	-1   0    0    1   
$EndComp
Wire Wire Line
	8750 1250 8750 1400
Wire Wire Line
	8650 1250 8750 1250
Wire Wire Line
	8450 1250 8350 1250
$Comp
L Device:R_Small R?
U 1 1
P 8550 1250
AR Path="/5EE73F32" Ref="R?"  Part="1" 
AR Path="/5EE11FBA/5EE73F32" Ref="R11"  Part="1" 
F 0 "R11" V 8746 1250 50  0000 C CNN
F 1 "R_Small" V 8655 1250 50  0000 C CNN
F 2 "Resistor_SMD:R_0603_1608Metric" H 8550 1250 50  0001 C CNN
F 3 "~" H 8550 1250 50  0001 C CNN
	1    8550 1250
	0    -1   -1   0   
$EndComp
Wire Wire Line
	7800 1250 7950 1250
Wire Wire Line
	7800 1050 7800 1250
$Comp
L power:+5V #PWR?
U 1 1
P 7800 1050
AR Path="/5EE73F2A" Ref="#PWR?"  Part="1" 
AR Path="/5EE11FBA/5EE73F2A" Ref="#PWR0128"  Part="1" 
F 0 "#PWR0128" H 7800 900 50  0001 C CNN
F 1 "+5V" H 7815 1223 50  0000 C CNN
F 2 "" H 7800 1050 50  0001 C CNN
F 3 "" H 7800 1050 50  0001 C CNN
	1    7800 1050
	1    0    0    -1  
$EndComp
$Comp
L Switch:SW_Push SW?
U 1 1
P 8150 1250
AR Path="/5EE73F24" Ref="SW?"  Part="1" 
AR Path="/5EE11FBA/5EE73F24" Ref="SW4"  Part="1" 
F 0 "SW4" H 8150 1535 50  0000 C CNN
F 1 "SW_Push" H 8150 1444 50  0000 C CNN
F 2 "Button_Switch_THT:SW_PUSH_6mm" H 8150 1450 50  0001 C CNN
F 3 "~" H 8150 1450 50  0001 C CNN
	1    8150 1250
	1    0    0    -1  
$EndComp
$Comp
L power:GND #PWR?
U 1 1
P 9850 1000
AR Path="/5EE73F1E" Ref="#PWR?"  Part="1" 
AR Path="/5EE11FBA/5EE73F1E" Ref="#PWR0127"  Part="1" 
F 0 "#PWR0127" H 9850 750 50  0001 C CNN
F 1 "GND" H 9700 950 50  0000 C CNN
F 2 "" H 9850 1000 50  0001 C CNN
F 3 "" H 9850 1000 50  0001 C CNN
	1    9850 1000
	1    0    0    -1  
$EndComp
Wire Wire Line
	9850 950  9850 1000
Wire Wire Line
	10000 950  9850 950 
Wire Wire Line
	10000 1050 10000 950 
$Comp
L 74xGxx:74LVC1G125 U?
U 1 1
P 10000 1250
AR Path="/5EE73F15" Ref="U?"  Part="1" 
AR Path="/5EE11FBA/5EE73F15" Ref="U2"  Part="1" 
F 0 "U2" H 9750 1100 50  0000 C CNN
F 1 "74LVC1G125" H 9800 1000 50  0000 C CNN
F 2 "Package_SO:TSOP-5_1.65x3.05mm_P0.95mm" H 10000 1250 50  0001 C CNN
F 3 "http://www.ti.com/lit/sg/scyt129e/scyt129e.pdf" H 10000 1250 50  0001 C CNN
	1    10000 1250
	1    0    0    -1  
$EndComp
$Comp
L power:GND #PWR?
U 1 1
P 10150 1400
AR Path="/5EE73F0F" Ref="#PWR?"  Part="1" 
AR Path="/5EE11FBA/5EE73F0F" Ref="#PWR0126"  Part="1" 
F 0 "#PWR0126" H 10150 1150 50  0001 C CNN
F 1 "GND" H 10155 1227 50  0000 C CNN
F 2 "" H 10150 1400 50  0001 C CNN
F 3 "" H 10150 1400 50  0001 C CNN
	1    10150 1400
	1    0    0    -1  
$EndComp
Wire Wire Line
	10150 1350 10150 1400
Wire Wire Line
	10050 1350 10150 1350
Wire Wire Line
	10050 1300 10050 1350
$Comp
L power:+5V #PWR?
U 1 1
P 10150 1100
AR Path="/5EE73F06" Ref="#PWR?"  Part="1" 
AR Path="/5EE11FBA/5EE73F06" Ref="#PWR0125"  Part="1" 
F 0 "#PWR0125" H 10150 950 50  0001 C CNN
F 1 "+5V" H 10165 1273 50  0000 C CNN
F 2 "" H 10150 1100 50  0001 C CNN
F 3 "" H 10150 1100 50  0001 C CNN
	1    10150 1100
	1    0    0    -1  
$EndComp
Wire Wire Line
	10150 1150 10150 1100
Wire Wire Line
	10050 1150 10150 1150
Wire Wire Line
	10050 1200 10050 1150
$EndSCHEMATC
